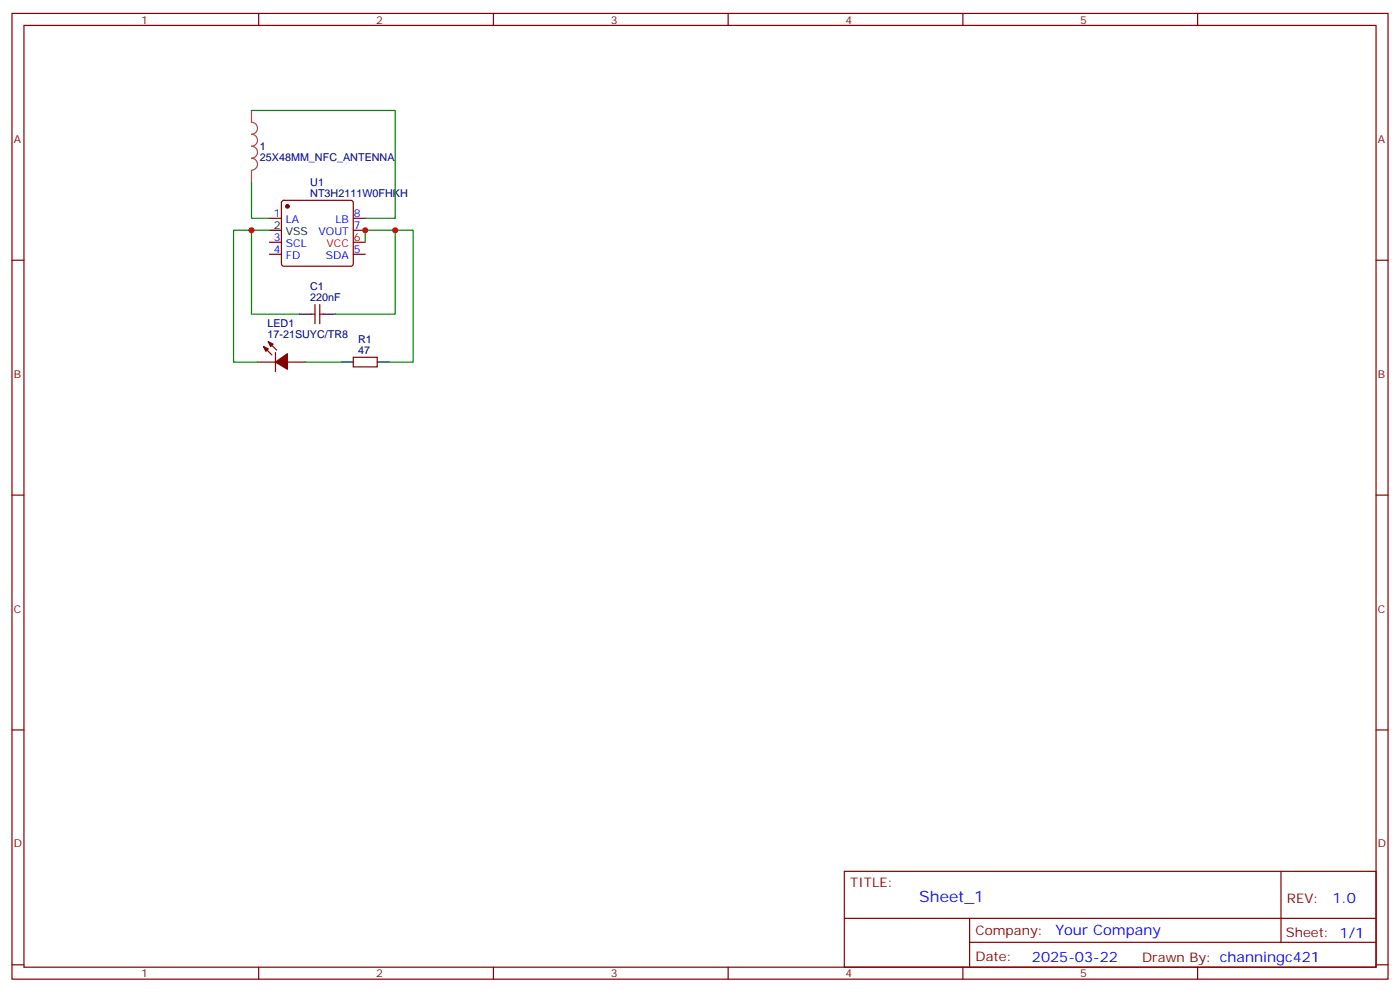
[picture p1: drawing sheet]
<svg xmlns="http://www.w3.org/2000/svg" width="412mm" height="292mm" viewBox="0 0 412 292" stroke-linecap="round" stroke-linejoin="round" font-family="sans-serif">
<g fill="none" stroke="#870000" stroke-width=".35">
<path d="M3.5 4h405.4v284.3h-405.4zM7.1 7.5h398.2v277.3h-398.2zM76.2 4v3.5M145.3 4v3.5M214.5 4v3.5M283.6 4v3.5M352.8 4v3.5M83.1 59.2l.5-.2h19.8l.5 .2 .2 .5v18l-.3 .5-.4 .2h-19.8l-.5-.2-.2-.5v-18zM3.5 76.6h3.6M79.4 64.3h3.5M79.4 74.9h3.5M79.4 71.3h3.5"/>
<path d="M104.1 64.3h3.5M104.1 67.8h3.5M104.1 74.9h3.5M405.3 76.6h3.6M91.7 92.5h1.1M92.8 89.7v5.6M94.2 89.7v5.6M94.2 92.5h1M75.8 106.6h5.3M77.6 102l2.5 2.5M79 100.6l2.5 2.5M81.1 103.8v5.6"/>
<path d="M84.7 106.6h5.3M104.1 105.2h7v2.8h-7zM3.5 145.8h3.6M405.3 145.8h3.6M3.5 214.9h3.6M405.3 214.9h3.6M248.7 256.5h156.6v28.3h-156.6zM377.3 256.6v20.8M248.7 270.4h156.5M285.6 277.4h119.6M285.6 270.4v14.1M3.5 284.1h3.6"/>
<path d="M76.2 284.8v3.5M145.3 284.8v3.5M214.5 284.8v3.5M283.6 284.8v3.5M352.8 284.8v3.5M405.3 284.1h3.6"/>
</g>
<path d="M104.1 71.3h3.5" fill="none" stroke="#f00" stroke-width=".35"/>
<path d="M79.4 67.8h3.5M88.2 92.5h3.5M95.2 92.5h3.6M100.5 106.6h3.6M111.1 106.6h3.6" fill="none" stroke="#000" stroke-width=".35"/>
<g fill="#870000" stroke="#870000" stroke-width=".35">
<path d="M77.6 102l1.4 .7-.7 .7z"/>
<path d="M79 100.6l1.4 .7-.7 .7z"/>
<path d="M81.1 106.6l3.6-2.5v4.6z"/>
<circle cx="84.7" cy="60.7" r=".53"/>
</g>
<path d="M74.1 32.5v3.5a1.76 1.76 0 0 1 1.7 1.8 1.76 1.76 0 0 1-1.7 1.7 1.76 1.76 0 0 1 1.7 1.8 1.76 1.76 0 0 1-1.7 1.8 1.76 1.76 0 0 1 1.7 1.7 1.76 1.76 0 0 1-1.7 1.8 1.76 1.76 0 0 1 1.7 1.7 1.76 1.76 0 0 1-1.7 1.8M74.1 50.2v3.5" fill="none" stroke="#a64a4a" stroke-width=".35"/>
<path d="M74.1 32.5h42.3v31.8h-8.8M74.1 53.7v10.6h5.3M74.1 67.8h-5.3v38.8h7M79.4 67.8h-5.3v24.7h14.1M107.6 71.3v-3.5h8.8v24.7h-17.6M116.4 67.8h5.3v38.8h-7M90 106.6h10.5" fill="none" stroke="#008700" stroke-width=".35"/>
<g fill="#c00">
<circle cx="107.6" cy="67.8" r=".88"/>
<circle cx="116.4" cy="67.8" r=".88"/>
<circle cx="74.1" cy="67.8" r=".88"/>
</g>
<text font-size="4.6" fill="#00f" x="270.8" y="265.6">Sheet_1</text>
<g font-size="4.2" fill="#00f">
<text x="392.5" y="265.8">1.0</text>
<text x="310.9" y="275.4">Your Company</text>
<text x="304" y="283.2">2025-03-22</text>
</g>
<g font-size="3.9" fill="#800">
<text x="250.5" y="261.1">TITLE:</text>
<text x="379.1" y="265.8">REV:</text>
<text x="287.4" y="275.3">Company:</text>
<text x="378.7" y="275.9">Sheet: 1/1</text>
<text x="287.4" y="283">Date:</text>
<text x="336.4" y="283.1">Drawn By: channingc421</text>
</g>
<g font-size="3.2" fill="#800">
<text x="41.6" y="6.9">1</text>
<text x="110.8" y="6.9">2</text>
<text x="179.9" y="6.9">3</text>
<text x="249.1" y="6.9">4</text>
<text x="318.2" y="6.9">5</text>
<text x="4.1" y="42.1">A</text>
<text x="405.9" y="42.1">A</text>
<text x="4.1" y="111.2">B</text>
<text x="405.9" y="111.2">B</text>
<text x="4.1" y="180.3">C</text>
<text x="405.9" y="180.3">C</text>
<text x="4.1" y="249.5">D</text>
<text x="405.9" y="249.5">D</text>
<text x="41.6" y="287.8">1</text>
<text x="110.8" y="287.8">2</text>
<text x="179.9" y="287.8">3</text>
<text x="249.1" y="287.8">4</text>
<text x="318.2" y="287.8">5</text>
</g>
<g font-size="3.2" fill="#000080">
<text x="76.6" y="47.4">25X48MM_NFC_ANTENNA</text>
<text x="76.6" y="44.3">1</text>
<text x="91.4" y="57.9">NT3H2111W0FHKH</text>
<text x="91.4" y="54.8">U1</text>
<text x="91.4" y="88.6">220nF</text>
<text x="91.4" y="85.4">C1</text>
<text x="78.8" y="99.6">17-21SUYC/TR8</text>
<text x="78.8" y="96.4">LED1</text>
<text x="105.5" y="100.9">R1</text>
<text x="105.5" y="104.1">47</text>
</g>
<g font-size="3.2" fill="#00f">
<text x="80.7" y="63.9">1</text>
<text x="84.2" y="65.7">LA</text>
<text x="98.8" y="65.7">LB</text>
<text x="104.2" y="63.9">8</text>
<text x="80.7" y="71">3</text>
<text x="93.8" y="69.2">VOUT</text>
<text x="104.2" y="67.5">7</text>
<text x="80.7" y="74.5">4</text>
<text x="84.2" y="76.3">FD</text>
<text x="84.2" y="72.7">SCL</text>
<text x="96" y="76.3">SDA</text>
<text x="104.2" y="74.5">5</text>
</g>
<g font-size="3.2">
<text x="80.7" y="67.5">2</text>
<text x="84.2" y="69.2">VSS</text>
</g>
<g font-size="3.2" fill="#f00">
<text x="104.2" y="71">6</text>
<text x="96.2" y="72.7">VCC</text>
</g>
</svg>
